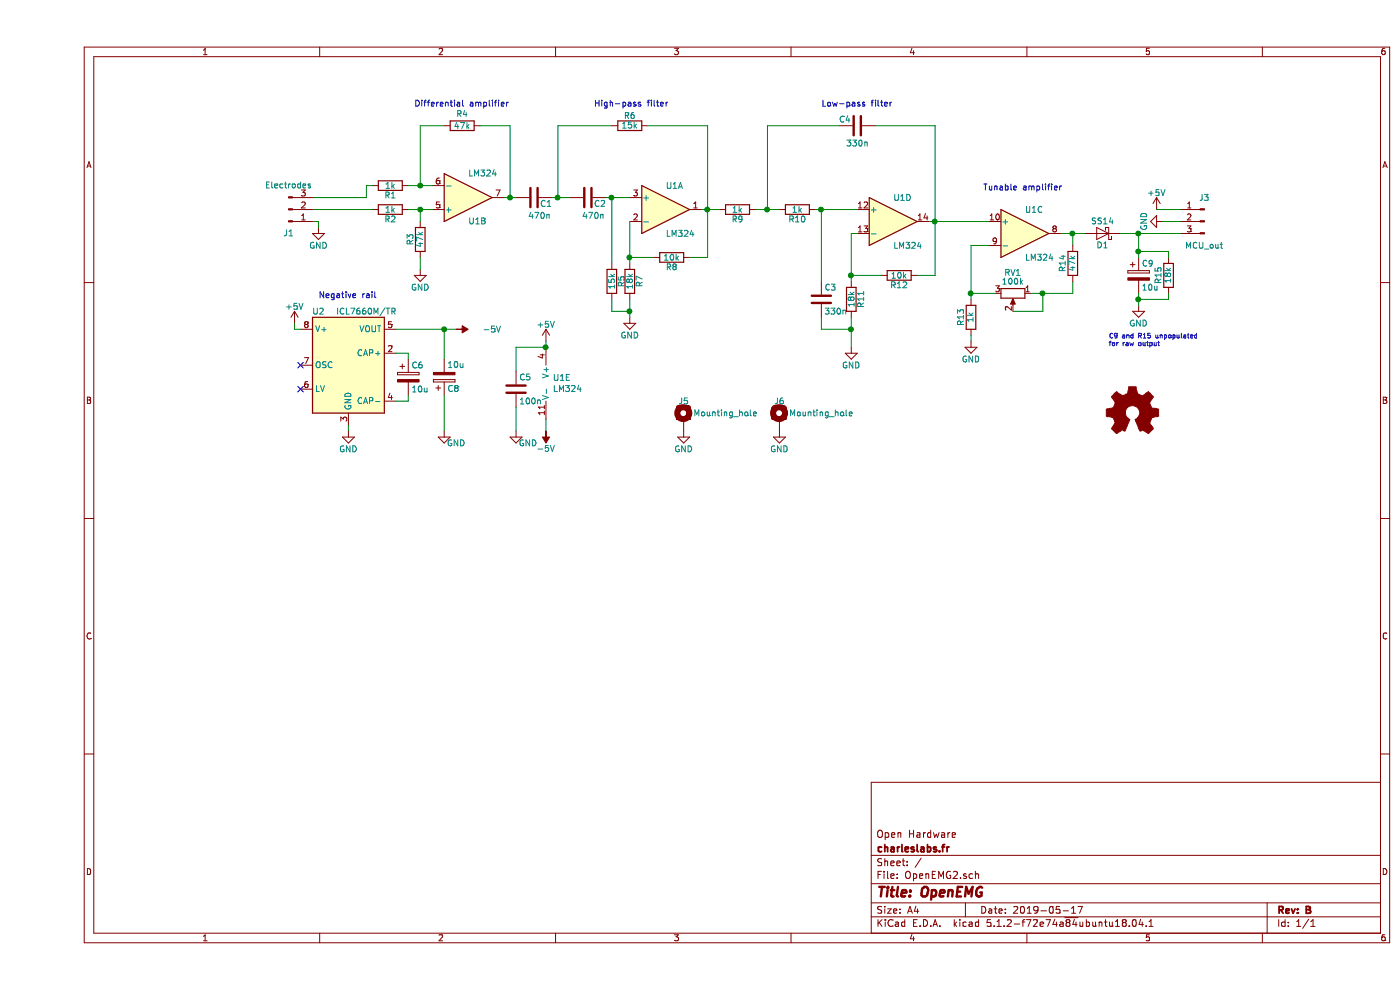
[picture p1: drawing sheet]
EESchema Schematic File Version 4
LIBS:OpenEMG2-cache
EELAYER 29 0
EELAYER END
$Descr A4 11693 8268
encoding utf-8
Sheet 1 1
Title "OpenEMG"
Date "2019-05-17"
Rev "B"
Comp "charleslabs.fr"
Comment1 "Open Hardware"
Comment2 ""
Comment3 ""
Comment4 ""
$EndDescr
$Comp
L Device:D_Schottky D1
U 1 1
P 8900 1950
F 0 "D1" H 8900 2050 50  0000 C CNN
F 1 "SS14" H 8900 1850 50  0000 C CNN
F 2 "Diode_SMD:D_SMA" H 8900 1950 50  0001 C CNN
F 3 "" H 8900 1950 50  0001 C CNN
	1    8900 1950
	-1   0    0    1   
$EndComp
$Comp
L Amplifier_Operational:LM324 U1
U 2 1
P 3600 1650
F 0 "U1" H 3600 1850 50  0000 L CNN
F 1 "LM324" H 3600 1450 50  0000 L CNN
F 2 "Package_SO:SOIC-14_3.9x8.7mm_P1.27mm" H 3550 1750 50  0001 C CNN
F 3 "http://www.ti.com/lit/ds/symlink/lm2902-n.pdf" H 3650 1850 50  0001 C CNN
	2    3600 1650
	1    0    0    1   
$EndComp
$Comp
L Device:R R6
U 1 1
P 4950 1050
F 0 "R6" V 5030 1050 50  0000 C CNN
F 1 "15k" V 4950 1050 50  0000 C CNN
F 2 "Resistor_SMD:R_0805_2012Metric" V 4880 1050 50  0001 C CNN
F 3 "" H 4950 1050 50  0001 C CNN
	1    4950 1050
	0    -1   -1   0   
$EndComp
$Comp
L Device:R R4
U 1 1
P 3550 1050
F 0 "R4" V 3450 1050 50  0000 C CNN
F 1 "47k" V 3550 1050 50  0000 C CNN
F 2 "Resistor_SMD:R_0805_2012Metric" V 3480 1050 50  0001 C CNN
F 3 "" H 3550 1050 50  0001 C CNN
	1    3550 1050
	0    1    1    0   
$EndComp
$Comp
L power:GND #PWR02
U 1 1
P 2350 1900
F 0 "#PWR02" H 2350 1650 50  0001 C CNN
F 1 "GND" H 2350 1750 50  0000 C CNN
F 2 "" H 2350 1900 50  0001 C CNN
F 3 "" H 2350 1900 50  0001 C CNN
	1    2350 1900
	1    0    0    -1  
$EndComp
$Comp
L Device:R R2
U 1 1
P 2950 1750
F 0 "R2" V 3030 1750 50  0000 C CNN
F 1 "1k" V 2950 1750 50  0000 C CNN
F 2 "Resistor_SMD:R_0805_2012Metric" V 2880 1750 50  0001 C CNN
F 3 "" H 2950 1750 50  0001 C CNN
	1    2950 1750
	0    1    1    0   
$EndComp
$Comp
L Device:R R1
U 1 1
P 2950 1550
F 0 "R1" V 3030 1550 50  0000 C CNN
F 1 "1k" V 2950 1550 50  0000 C CNN
F 2 "Resistor_SMD:R_0805_2012Metric" V 2880 1550 50  0001 C CNN
F 3 "" H 2950 1550 50  0001 C CNN
	1    2950 1550
	0    1    1    0   
$EndComp
$Comp
L Device:R R3
U 1 1
P 3200 2000
F 0 "R3" V 3280 2000 50  0000 C CNN
F 1 "47k" V 3200 2000 50  0000 C CNN
F 2 "Resistor_SMD:R_0805_2012Metric" V 3130 2000 50  0001 C CNN
F 3 "" H 3200 2000 50  0001 C CNN
	1    3200 2000
	-1   0    0    1   
$EndComp
$Comp
L power:GND #PWR04
U 1 1
P 3200 2250
F 0 "#PWR04" H 3200 2000 50  0001 C CNN
F 1 "GND" H 3200 2100 50  0000 C CNN
F 2 "" H 3200 2250 50  0001 C CNN
F 3 "" H 3200 2250 50  0001 C CNN
	1    3200 2250
	1    0    0    -1  
$EndComp
$Comp
L Device:C C1
U 1 1
P 4150 1650
F 0 "C1" V 4200 1700 50  0000 L CNN
F 1 "470n" V 4300 1600 50  0000 L CNN
F 2 "Capacitor_SMD:C_0805_2012Metric" H 4188 1500 50  0001 C CNN
F 3 "" H 4150 1650 50  0001 C CNN
	1    4150 1650
	0    1    1    0   
$EndComp
$Comp
L Device:C C2
U 1 1
P 4600 1650
F 0 "C2" V 4650 1700 50  0000 L CNN
F 1 "470n" V 4750 1600 50  0000 L CNN
F 2 "Capacitor_SMD:C_0805_2012Metric" H 4638 1500 50  0001 C CNN
F 3 "" H 4600 1650 50  0001 C CNN
	1    4600 1650
	0    1    1    0   
$EndComp
$Comp
L Amplifier_Operational:LM324 U1
U 1 1
P 5250 1750
F 0 "U1" H 5250 1950 50  0000 L CNN
F 1 "LM324" H 5250 1550 50  0000 L CNN
F 2 "Package_SO:SOIC-14_3.9x8.7mm_P1.27mm" H 5200 1850 50  0001 C CNN
F 3 "http://www.ti.com/lit/ds/symlink/lm2902-n.pdf" H 5300 1950 50  0001 C CNN
	1    5250 1750
	1    0    0    -1  
$EndComp
$Comp
L Device:R R5
U 1 1
P 4800 2350
F 0 "R5" V 4880 2350 50  0000 C CNN
F 1 "15k" V 4800 2350 50  0000 C CNN
F 2 "Resistor_SMD:R_0805_2012Metric" V 4730 2350 50  0001 C CNN
F 3 "" H 4800 2350 50  0001 C CNN
	1    4800 2350
	1    0    0    -1  
$EndComp
$Comp
L Device:R R7
U 1 1
P 4950 2350
F 0 "R7" V 5030 2350 50  0000 C CNN
F 1 "18k" V 4950 2350 50  0000 C CNN
F 2 "Resistor_SMD:R_0805_2012Metric" V 4880 2350 50  0001 C CNN
F 3 "" H 4950 2350 50  0001 C CNN
	1    4950 2350
	1    0    0    -1  
$EndComp
$Comp
L power:GND #PWR011
U 1 1
P 4950 2650
F 0 "#PWR011" H 4950 2400 50  0001 C CNN
F 1 "GND" H 4950 2500 50  0000 C CNN
F 2 "" H 4950 2650 50  0001 C CNN
F 3 "" H 4950 2650 50  0001 C CNN
	1    4950 2650
	1    0    0    -1  
$EndComp
$Comp
L Device:R R8
U 1 1
P 5300 2150
F 0 "R8" V 5380 2150 50  0000 C CNN
F 1 "10k" V 5300 2150 50  0000 C CNN
F 2 "Resistor_SMD:R_0805_2012Metric" V 5230 2150 50  0001 C CNN
F 3 "" H 5300 2150 50  0001 C CNN
	1    5300 2150
	0    1    1    0   
$EndComp
$Comp
L Device:R R9
U 1 1
P 5850 1750
F 0 "R9" V 5930 1750 50  0000 C CNN
F 1 "1k" V 5850 1750 50  0000 C CNN
F 2 "Resistor_SMD:R_0805_2012Metric" V 5780 1750 50  0001 C CNN
F 3 "" H 5850 1750 50  0001 C CNN
	1    5850 1750
	0    1    1    0   
$EndComp
$Comp
L Device:R R10
U 1 1
P 6350 1750
F 0 "R10" V 6430 1750 50  0000 C CNN
F 1 "1k" V 6350 1750 50  0000 C CNN
F 2 "Resistor_SMD:R_0805_2012Metric" V 6280 1750 50  0001 C CNN
F 3 "" H 6350 1750 50  0001 C CNN
	1    6350 1750
	0    1    1    0   
$EndComp
$Comp
L Amplifier_Operational:LM324 U1
U 4 1
P 7150 1850
F 0 "U1" H 7150 2050 50  0000 L CNN
F 1 "LM324" H 7150 1650 50  0000 L CNN
F 2 "Package_SO:SOIC-14_3.9x8.7mm_P1.27mm" H 7100 1950 50  0001 C CNN
F 3 "http://www.ti.com/lit/ds/symlink/lm2902-n.pdf" H 7200 2050 50  0001 C CNN
	4    7150 1850
	1    0    0    -1  
$EndComp
$Comp
L Device:C C4
U 1 1
P 6850 1050
F 0 "C4" V 6900 1100 50  0000 L CNN
F 1 "330n" V 6700 950 50  0000 L CNN
F 2 "Capacitor_SMD:C_0805_2012Metric" H 6888 900 50  0001 C CNN
F 3 "" H 6850 1050 50  0001 C CNN
	1    6850 1050
	0    -1   -1   0   
$EndComp
$Comp
L Device:C C3
U 1 1
P 6550 2500
F 0 "C3" H 6575 2600 50  0000 L CNN
F 1 "330n" H 6575 2400 50  0000 L CNN
F 2 "Capacitor_SMD:C_0805_2012Metric" H 6588 2350 50  0001 C CNN
F 3 "" H 6550 2500 50  0001 C CNN
	1    6550 2500
	1    0    0    -1  
$EndComp
$Comp
L Device:R R11
U 1 1
P 6800 2500
F 0 "R11" V 6880 2500 50  0000 C CNN
F 1 "18k" V 6800 2500 50  0000 C CNN
F 2 "Resistor_SMD:R_0805_2012Metric" V 6730 2500 50  0001 C CNN
F 3 "" H 6800 2500 50  0001 C CNN
	1    6800 2500
	1    0    0    -1  
$EndComp
$Comp
L power:GND #PWR012
U 1 1
P 6800 2900
F 0 "#PWR012" H 6800 2650 50  0001 C CNN
F 1 "GND" H 6800 2750 50  0000 C CNN
F 2 "" H 6800 2900 50  0001 C CNN
F 3 "" H 6800 2900 50  0001 C CNN
	1    6800 2900
	1    0    0    -1  
$EndComp
$Comp
L Device:R R12
U 1 1
P 7200 2300
F 0 "R12" V 7280 2300 50  0000 C CNN
F 1 "10k" V 7200 2300 50  0000 C CNN
F 2 "Resistor_SMD:R_0805_2012Metric" V 7130 2300 50  0001 C CNN
F 3 "" H 7200 2300 50  0001 C CNN
	1    7200 2300
	0    1    1    0   
$EndComp
$Comp
L Amplifier_Operational:LM324 U1
U 3 1
P 8250 1950
F 0 "U1" H 8250 2150 50  0000 L CNN
F 1 "LM324" H 8250 1750 50  0000 L CNN
F 2 "Package_SO:SOIC-14_3.9x8.7mm_P1.27mm" H 8200 2050 50  0001 C CNN
F 3 "http://www.ti.com/lit/ds/symlink/lm2902-n.pdf" H 8300 2150 50  0001 C CNN
	3    8250 1950
	1    0    0    -1  
$EndComp
$Comp
L Device:R R13
U 1 1
P 7800 2650
F 0 "R13" V 7880 2650 50  0000 C CNN
F 1 "1k" V 7800 2650 50  0000 C CNN
F 2 "Resistor_SMD:R_0805_2012Metric" V 7730 2650 50  0001 C CNN
F 3 "" H 7800 2650 50  0001 C CNN
	1    7800 2650
	-1   0    0    1   
$EndComp
$Comp
L power:GND #PWR013
U 1 1
P 7800 2850
F 0 "#PWR013" H 7800 2600 50  0001 C CNN
F 1 "GND" H 7800 2700 50  0000 C CNN
F 2 "" H 7800 2850 50  0001 C CNN
F 3 "" H 7800 2850 50  0001 C CNN
	1    7800 2850
	1    0    0    -1  
$EndComp
$Comp
L Connector:Conn_01x03_Male J3
U 1 1
P 9750 1850
F 0 "J3" H 9750 2050 50  0000 C CNN
F 1 "MCU_out" H 9750 1650 50  0000 C CNN
F 2 "Connector_PinHeader_2.54mm:PinHeader_1x03_P2.54mm_Vertical" H 9750 1850 50  0001 C CNN
F 3 "" H 9750 1850 50  0001 C CNN
	1    9750 1850
	-1   0    0    -1  
$EndComp
$Comp
L power:GND #PWR016
U 1 1
P 9400 1850
F 0 "#PWR016" H 9400 1600 50  0001 C CNN
F 1 "GND" H 9400 1700 50  0000 C CNN
F 2 "" H 9400 1850 50  0001 C CNN
F 3 "" H 9400 1850 50  0001 C CNN
	1    9400 1850
	0    1    1    0   
$EndComp
$Comp
L power:+5V #PWR07
U 1 1
P 4250 2850
F 0 "#PWR07" H 4250 2700 50  0001 C CNN
F 1 "+5V" H 4250 2990 50  0000 C CNN
F 2 "" H 4250 2850 50  0001 C CNN
F 3 "" H 4250 2850 50  0001 C CNN
	1    4250 2850
	1    0    0    -1  
$EndComp
$Comp
L power:-5V #PWR06
U 1 1
P 4250 3600
F 0 "#PWR06" H 4250 3500 50  0001 C CNN
F 1 "-5V" H 4250 3750 50  0000 C CNN
F 2 "" H 4250 3600 50  0001 C CNN
F 3 "" H 4250 3600 50  0001 C CNN
	1    4250 3600
	-1   0    0    1   
$EndComp
$Comp
L power:+5V #PWR015
U 1 1
P 9350 1750
F 0 "#PWR015" H 9350 1600 50  0001 C CNN
F 1 "+5V" H 9350 1890 50  0000 C CNN
F 2 "" H 9350 1750 50  0001 C CNN
F 3 "" H 9350 1750 50  0001 C CNN
	1    9350 1750
	1    0    0    -1  
$EndComp
$Comp
L power:GND #PWR010
U 1 1
P 5400 3600
F 0 "#PWR010" H 5400 3350 50  0001 C CNN
F 1 "GND" H 5400 3450 50  0000 C CNN
F 2 "" H 5400 3600 50  0001 C CNN
F 3 "" H 5400 3600 50  0001 C CNN
	1    5400 3600
	1    0    0    -1  
$EndComp
$Comp
L power:GND #PWR09
U 1 1
P 6200 3600
F 0 "#PWR09" H 6200 3350 50  0001 C CNN
F 1 "GND" H 6200 3450 50  0000 C CNN
F 2 "" H 6200 3600 50  0001 C CNN
F 3 "" H 6200 3600 50  0001 C CNN
	1    6200 3600
	1    0    0    -1  
$EndComp
$Comp
L Device:R_POT RV1
U 1 1
P 8150 2450
F 0 "RV1" V 7975 2450 50  0000 C CNN
F 1 "100k" V 8050 2450 50  0000 C CNN
F 2 "Potentiometer_SMD:Potentiometer_Bourns_TC33X_Vertical" H 8150 2450 50  0001 C CNN
F 3 "" H 8150 2450 50  0001 C CNN
	1    8150 2450
	0    1    1    0   
$EndComp
Wire Wire Line
	2350 1900 2350 1850
Wire Wire Line
	2350 1850 2300 1850
Wire Wire Line
	3100 1550 3200 1550
Wire Wire Line
	3200 1550 3300 1550
Wire Wire Line
	3400 1050 3200 1050
Wire Wire Line
	3200 1050 3200 1550
Connection ~ 3200 1550
Wire Wire Line
	3700 1050 3950 1050
Wire Wire Line
	3100 1750 3200 1750
Wire Wire Line
	3200 1750 3300 1750
Wire Wire Line
	3200 1850 3200 1750
Connection ~ 3200 1750
Wire Wire Line
	3200 2250 3200 2150
Wire Wire Line
	3900 1650 3950 1650
Wire Wire Line
	3950 1650 4000 1650
Wire Wire Line
	4300 1650 4350 1650
Wire Wire Line
	4350 1650 4450 1650
Wire Wire Line
	4750 1650 4800 1650
Wire Wire Line
	4800 1650 4950 1650
Wire Wire Line
	4350 1050 4800 1050
Wire Wire Line
	3950 1050 3950 1650
Connection ~ 3950 1650
Wire Wire Line
	5550 1750 5600 1750
Wire Wire Line
	5600 1750 5700 1750
Wire Wire Line
	5600 1050 5600 1750
Wire Wire Line
	5600 1750 5600 2150
Wire Wire Line
	5600 1050 5100 1050
Wire Wire Line
	4350 1050 4350 1650
Connection ~ 4350 1650
Wire Wire Line
	4950 1850 4950 2150
Wire Wire Line
	4950 2150 4950 2200
Wire Wire Line
	4800 1650 4800 2200
Connection ~ 4800 1650
Wire Wire Line
	4950 2500 4950 2600
Wire Wire Line
	4950 2600 4950 2650
Wire Wire Line
	4800 2500 4800 2600
Wire Wire Line
	4800 2600 4950 2600
Connection ~ 4950 2600
Wire Wire Line
	5150 2150 4950 2150
Connection ~ 4950 2150
Wire Wire Line
	5600 2150 5450 2150
Connection ~ 5600 1750
Wire Wire Line
	6000 1750 6100 1750
Wire Wire Line
	6100 1750 6200 1750
Wire Wire Line
	6500 1750 6550 1750
Wire Wire Line
	6550 1750 6850 1750
Wire Wire Line
	6700 1050 6100 1050
Wire Wire Line
	6100 1050 6100 1750
Connection ~ 6100 1750
Wire Wire Line
	6550 1750 6550 2350
Connection ~ 6550 1750
Wire Wire Line
	6800 1950 6800 2300
Wire Wire Line
	6800 2300 6800 2350
Wire Wire Line
	6800 1950 6850 1950
Wire Wire Line
	6800 2650 6800 2750
Wire Wire Line
	6800 2750 6800 2900
Wire Wire Line
	6550 2650 6550 2750
Wire Wire Line
	6550 2750 6800 2750
Connection ~ 6800 2750
Wire Wire Line
	7050 2300 6800 2300
Connection ~ 6800 2300
Wire Wire Line
	7500 2300 7350 2300
Wire Wire Line
	7500 1050 7500 1850
Wire Wire Line
	7500 1850 7500 2300
Wire Wire Line
	7450 1850 7500 1850
Wire Wire Line
	7500 1850 7950 1850
Wire Wire Line
	7500 1050 7000 1050
Connection ~ 7500 1850
Wire Wire Line
	8000 2450 7800 2450
Connection ~ 7800 2450
Wire Wire Line
	8550 1950 8650 1950
Wire Wire Line
	8650 1950 8750 1950
Wire Wire Line
	8300 2450 8400 2450
Wire Wire Line
	8400 2450 8650 2450
Wire Wire Line
	7800 2850 7800 2800
Wire Wire Line
	7800 2050 7800 2450
Wire Wire Line
	7800 2450 7800 2500
Wire Wire Line
	7800 2050 7950 2050
Wire Wire Line
	2300 1750 2800 1750
Wire Wire Line
	2300 1650 2750 1650
Wire Wire Line
	2750 1650 2750 1550
Wire Wire Line
	2750 1550 2800 1550
Wire Wire Line
	8150 2600 8400 2600
Wire Wire Line
	8400 2600 8400 2450
Connection ~ 8400 2450
Wire Wire Line
	9050 1950 9200 1950
Wire Wire Line
	9200 1950 9550 1950
Wire Wire Line
	8650 2450 8650 2350
Wire Wire Line
	8650 1950 8650 2050
Connection ~ 8650 1950
$Comp
L Device:R R14
U 1 1
P 8650 2200
F 0 "R14" V 8730 2200 50  0000 C CNN
F 1 "47k" V 8650 2200 50  0000 C CNN
F 2 "Resistor_SMD:R_0805_2012Metric" V 8580 2200 50  0001 C CNN
F 3 "" H 8650 2200 50  0001 C CNN
	1    8650 2200
	-1   0    0    1   
$EndComp
$Comp
L Regulator_SwitchedCapacitor:ICL7660 U2
U 1 1
P 2600 3050
F 0 "U2" H 2350 3500 50  0000 C CNN
F 1 "ICL7660M/TR" H 2750 3500 50  0000 C CNN
F 2 "Package_SO:SOP-8_3.76x4.96mm_P1.27mm" H 2700 2950 50  0001 C CNN
F 3 "" H 2700 2950 50  0001 C CNN
	1    2600 3050
	1    0    0    -1  
$EndComp
$Comp
L power:+5V #PWR01
U 1 1
P 2150 2700
F 0 "#PWR01" H 2150 2550 50  0001 C CNN
F 1 "+5V" H 2150 2840 50  0000 C CNN
F 2 "" H 2150 2700 50  0001 C CNN
F 3 "" H 2150 2700 50  0001 C CNN
	1    2150 2700
	1    0    0    -1  
$EndComp
Wire Wire Line
	2200 2750 2150 2750
Wire Wire Line
	2150 2750 2150 2700
$Comp
L power:-5V #PWR08
U 1 1
P 3500 2750
F 0 "#PWR08" H 3500 2650 50  0001 C CNN
F 1 "-5V" V 3500 3050 50  0000 C CNN
F 2 "" H 3500 2750 50  0001 C CNN
F 3 "" H 3500 2750 50  0001 C CNN
	1    3500 2750
	0    1    1    0   
$EndComp
$Comp
L Device:CP C6
U 1 1
P 3100 3150
F 0 "C6" H 3125 3250 50  0000 L CNN
F 1 "10u" H 3125 3050 50  0000 L CNN
F 2 "Capacitor_SMD:CP_Elec_6.3x4.5" H 3138 3000 50  0001 C CNN
F 3 "" H 3100 3150 50  0001 C CNN
	1    3100 3150
	1    0    0    -1  
$EndComp
Wire Wire Line
	3100 3000 3100 2950
Wire Wire Line
	3100 2950 3000 2950
Wire Wire Line
	3100 3300 3100 3350
Wire Wire Line
	3100 3350 3000 3350
$Comp
L power:GND #PWR03
U 1 1
P 2600 3600
F 0 "#PWR03" H 2600 3350 50  0001 C CNN
F 1 "GND" H 2600 3450 50  0000 C CNN
F 2 "" H 2600 3600 50  0001 C CNN
F 3 "" H 2600 3600 50  0001 C CNN
	1    2600 3600
	1    0    0    -1  
$EndComp
Wire Wire Line
	2600 3600 2600 3550
NoConn ~ 2200 3250
NoConn ~ 2200 3050
$Comp
L Device:CP C8
U 1 1
P 3400 3150
F 0 "C8" H 3425 3250 50  0000 L CNN
F 1 "10u" H 3425 3050 50  0000 L CNN
F 2 "Capacitor_SMD:CP_Elec_6.3x4.5" H 3438 3000 50  0001 C CNN
F 3 "" H 3400 3150 50  0001 C CNN
	1    3400 3150
	1    0    0    1   
$EndComp
$Comp
L power:GND #PWR05
U 1 1
P 3400 3600
F 0 "#PWR05" H 3400 3350 50  0001 C CNN
F 1 "GND" H 3500 3500 50  0000 C CNN
F 2 "" H 3400 3600 50  0001 C CNN
F 3 "" H 3400 3600 50  0001 C CNN
	1    3400 3600
	1    0    0    -1  
$EndComp
Wire Wire Line
	3400 3000 3400 2750
Wire Wire Line
	3000 2750 3400 2750
Wire Wire Line
	3400 2750 3500 2750
Connection ~ 3400 2750
$Comp
L Device:CP C9
U 1 1
P 9200 2300
F 0 "C9" H 9225 2400 50  0000 L CNN
F 1 "10u" H 9225 2200 50  0000 L CNN
F 2 "Capacitor_SMD:CP_Elec_6.3x4.5" H 9238 2150 50  0001 C CNN
F 3 "" H 9200 2300 50  0001 C CNN
	1    9200 2300
	1    0    0    -1  
$EndComp
$Comp
L Device:R R15
U 1 1
P 9450 2300
F 0 "R15" V 9530 2300 50  0000 C CNN
F 1 "18k" V 9450 2300 50  0000 C CNN
F 2 "Resistor_SMD:R_0805_2012Metric" V 9380 2300 50  0001 C CNN
F 3 "" H 9450 2300 50  0001 C CNN
	1    9450 2300
	-1   0    0    1   
$EndComp
Wire Wire Line
	9200 2150 9200 2100
Wire Wire Line
	9200 2100 9200 1950
Connection ~ 9200 1950
$Comp
L power:GND #PWR014
U 1 1
P 9200 2550
F 0 "#PWR014" H 9200 2300 50  0001 C CNN
F 1 "GND" H 9200 2400 50  0000 C CNN
F 2 "" H 9200 2550 50  0001 C CNN
F 3 "" H 9200 2550 50  0001 C CNN
	1    9200 2550
	1    0    0    -1  
$EndComp
Wire Wire Line
	9450 2450 9450 2500
Wire Wire Line
	9450 2500 9200 2500
Wire Wire Line
	9200 2450 9200 2500
Wire Wire Line
	9200 2500 9200 2550
Connection ~ 9200 2500
Wire Wire Line
	9450 2150 9450 2100
Wire Wire Line
	9450 2100 9200 2100
Connection ~ 9200 2100
$Comp
L Amplifier_Operational:LM324 U1
U 5 1
P 4350 3200
F 0 "U1" H 4308 3246 50  0000 L CNN
F 1 "LM324" H 4308 3155 50  0000 L CNN
F 2 "Package_SO:SOIC-14_3.9x8.7mm_P1.27mm" H 4300 3300 50  0001 C CNN
F 3 "http://www.ti.com/lit/ds/symlink/lm2902-n.pdf" H 4400 3400 50  0001 C CNN
	5    4350 3200
	1    0    0    -1  
$EndComp
$Comp
L Mechanical:MountingHole_Pad J6
U 1 1
P 6200 3500
F 0 "J6" H 6200 3650 50  0000 C CNN
F 1 "Mounting_hole" H 6550 3550 50  0000 C CNN
F 2 "MountingHole:MountingHole_2.2mm_M2_DIN965_Pad" H 6200 3500 50  0001 C CNN
F 3 "" H 6200 3500 50  0001 C CNN
	1    6200 3500
	1    0    0    -1  
$EndComp
$Comp
L Mechanical:MountingHole_Pad J5
U 1 1
P 5400 3500
F 0 "J5" H 5400 3650 50  0000 C CNN
F 1 "Mounting_hole" H 5750 3550 50  0000 C CNN
F 2 "MountingHole:MountingHole_2.2mm_M2_DIN965_Pad" H 5400 3500 50  0001 C CNN
F 3 "" H 5400 3500 50  0001 C CNN
	1    5400 3500
	1    0    0    -1  
$EndComp
$Comp
L Connector:Conn_01x03_Male J1
U 1 1
P 2100 1750
F 0 "J1" H 2100 1950 50  0000 C CNN
F 1 "Electrodes" H 2100 1550 50  0000 C CNN
F 2 "Connector_PinHeader_2.54mm:PinHeader_1x03_P2.54mm_Vertical" H 2100 1750 50  0001 C CNN
F 3 "" H 2100 1750 50  0001 C CNN
	1    2100 1750
	1    0    0    1   
$EndComp
$Comp
L Graphic:Logo_Open_Hardware_Small LOGO1
U 1 1
P 9150 3450
F 0 "LOGO1" H 9150 3725 50  0001 C CNN
F 1 "logo" H 9150 3225 50  0001 C CNN
F 2 "logo:logo" H 9150 3450 50  0001 C CNN
F 3 "~" H 9150 3450 50  0001 C CNN
	1    9150 3450
	1    0    0    -1  
$EndComp
Text Notes 3150 900  0    50   ~ 0
Differential amplifier
Text Notes 7900 1600 0    50   ~ 0
Tunable amplifier
Text Notes 4650 900  0    50   ~ 0
High-pass filter
Text Notes 6550 900  0    50   ~ 0
Low-pass filter
Wire Wire Line
	9400 1850 9550 1850
Wire Wire Line
	9350 1750 9550 1750
Text Notes 2350 2500 0    50   ~ 0
Negative rail
Text Notes 8950 2900 0    39   ~ 0
C9 and R15 unpopulated\nfor raw output
Wire Wire Line
	3400 3600 3400 3300
$Comp
L Device:C C5
U 1 1
P 4000 3250
F 0 "C5" H 4025 3350 50  0000 L CNN
F 1 "100n" H 4025 3150 50  0000 L CNN
F 2 "Capacitor_SMD:C_0805_2012Metric" H 4038 3100 50  0001 C CNN
F 3 "" H 4000 3250 50  0001 C CNN
	1    4000 3250
	1    0    0    -1  
$EndComp
Wire Wire Line
	4250 2900 4250 2850
Wire Wire Line
	4250 3600 4250 3500
$Comp
L power:GND #PWR017
U 1 1
P 4000 3600
F 0 "#PWR017" H 4000 3350 50  0001 C CNN
F 1 "GND" H 4100 3500 50  0000 C CNN
F 2 "" H 4000 3600 50  0001 C CNN
F 3 "" H 4000 3600 50  0001 C CNN
	1    4000 3600
	1    0    0    -1  
$EndComp
Wire Wire Line
	4000 3600 4000 3400
Wire Wire Line
	4000 2900 4250 2900
Wire Wire Line
	4000 2900 4000 3100
Connection ~ 4250 2900
$EndSCHEMATC
